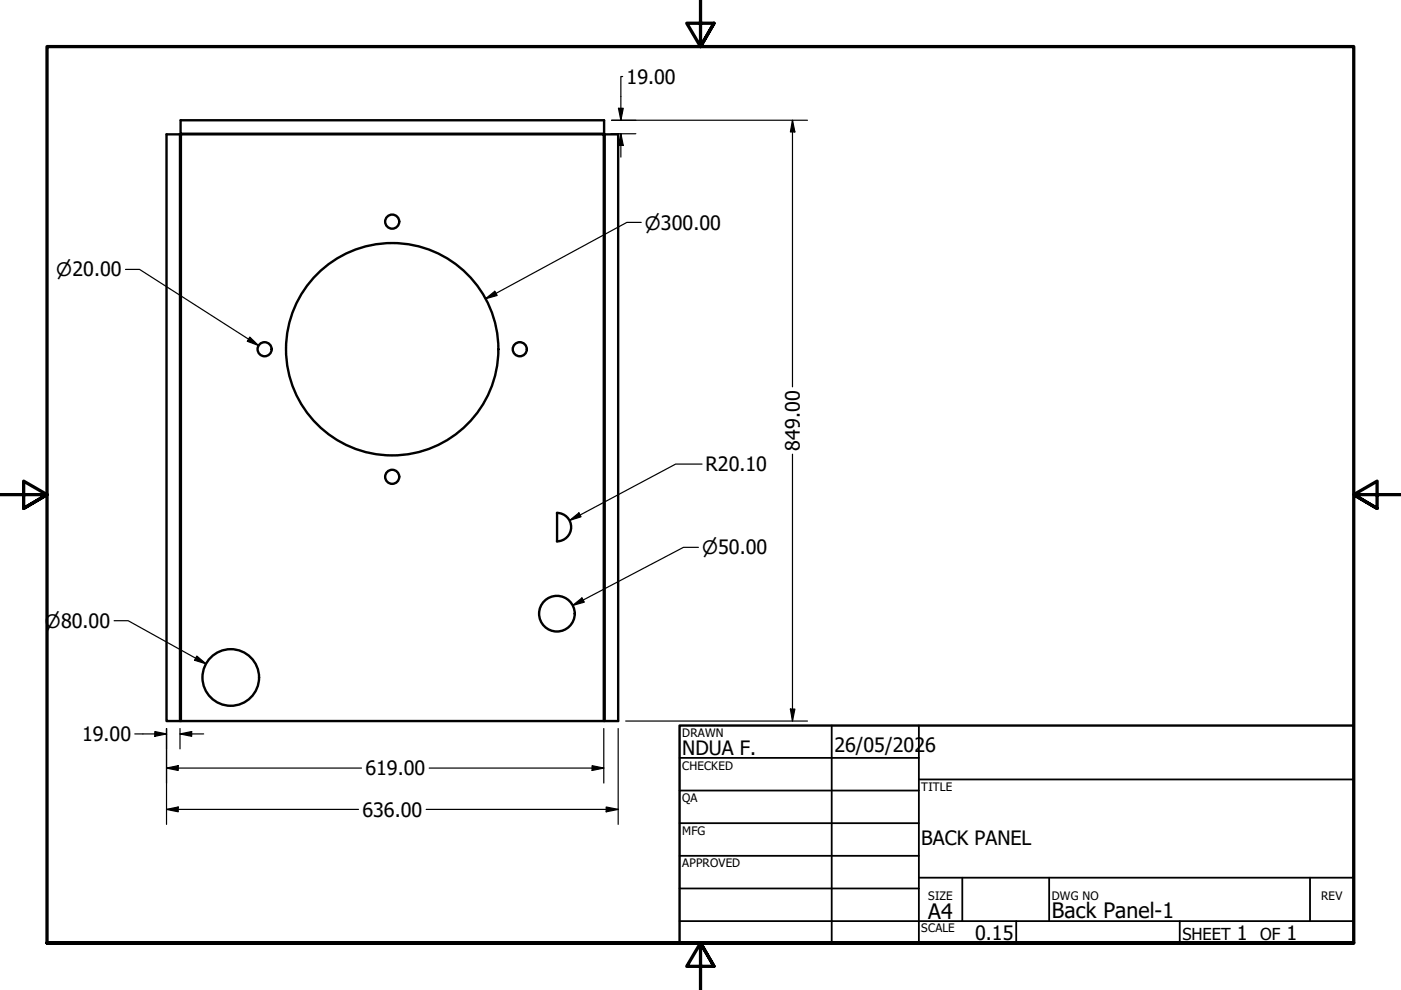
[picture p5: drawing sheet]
<svg xmlns="http://www.w3.org/2000/svg" width="297mm" height="210mm" viewBox="0 0 297 210" stroke-linecap="round" stroke-linejoin="round" font-family="sans-serif">
<!-- layer: Bend Extent (ANSI) -->
<path d="M38.2 28.5v124.4M38.4 28.4h89.6M128.2 28.5v124.4M38.4 152.9v-124.4h89.6v124.4" fill="none" stroke="#000" stroke-width=".51"/>
<!-- layer: Bend Centerline (ANSI) -->
<g fill="none" stroke="#000" stroke-width=".25">
<path d="M38.2 28.5v4.6M38.2 34.3v2.2M38.2 37.7v9.2M38.4 28.4h4.2M43.7 28.4h2.1M46.9 28.4h8.5M56.5 28.4h2.1M59.7 28.4h8.5M69.3 28.4h2.1M72.5 28.4h8.5M82.1 28.4h2.2M85.3 28.4h8.6"/>
<path d="M94.9 28.4h2.1M98.1 28.4h8.6M107.8 28.4h2.1M110.9 28.4h8.6M120.5 28.4h2.2M123.8 28.4h4.2M128.1 28.5v4.6M128.1 34.3v2.2M128.1 37.7v9.2M38.2 48v2.4M38.2 51.5v9.2M128.1 48v2.4"/>
<path d="M128.1 51.5v9.2M38.2 61.9v2.3M38.2 65.3v9.3M38.2 75.7v2.3M38.2 79.2v9.2M128.1 61.9v2.3M128.1 65.3v9.3M128.1 75.7v2.3M128.1 79.2v9.2M38.2 89.5v2.4M38.2 93v9.2M128.1 89.5v2.4"/>
<path d="M128.1 93v9.2M38.2 103.3v2.3M38.2 106.8v9.2M38.2 117.1v2.4M128.1 103.3v2.3M128.1 106.8v9.2M128.1 117.1v2.4M38.2 120.6v9.2M38.2 131v2.3M38.2 134.4v9.2M128.1 120.6v9.2M128.1 131v2.3"/>
<path d="M128.1 134.4v9.2M38.2 144.8v2.3M38.2 148.2v4.7M128.1 144.8v2.3M128.1 148.2v4.7"/>
</g>
<!-- layer: Visible (ANSI) -->
<g fill="none" stroke="#000" stroke-width=".51">
<path d="M35.3 28.5h3.1l-.1-3h89.8l-.1 3h3.1v124.4h-95.8zM118.1 108.7a3 3 0 0 1 3 3.1 3 3 0 0 1-3 3z"/>
<circle cx="83.2" cy="47" r="1.49"/>
<circle cx="56.1" cy="74" r="1.49"/>
<circle cx="83.2" cy="74" r="22.5"/>
<circle cx="110.2" cy="74" r="1.49"/>
<circle cx="83.2" cy="101.1" r="1.49"/>
<circle cx="118.1" cy="130.1" r="3.8"/>
<circle cx="48.9" cy="143.6" r="6"/>
</g>
<!-- layer: Border (ANSI) -->
<path d="M148.5 -.1v10l-2.9-5h5.8l-2.9 5 2.9-5M0 104.9h10l-5-2.9v5.8l5-2.9-5 2.9M297 104.9h-10l5-2.9v5.8l-5-2.9 5 2.9M10 199.9v-190h277v190h-277h277M151.4 204.9l-2.9-5 2.9 5h-5.8l2.9-5v10" fill="none" stroke="#000" stroke-width=".7"/>
<!-- layer: Title (ANSI) -->
<g fill="none" stroke="#000" stroke-width=".38">
<path d="M176.3 153.8v46.1M194.8 153.8v46.1M144.1 160.7h50.7M144.1 167.6h50.7M144.1 174.5h50.7M194.8 165.3h92.2M144.1 195.3h142.9M144.1 181.5h50.7M144.1 188.4h50.7M194.8 186.1h92.2M204 186.1v9.2M215.5 195.3v4.6"/>
<path d="M222.4 186.1v9.2M250.1 195.3v4.6M277.7 186.1v9.2"/>
</g>
<path d="M144.1 153.8h142.9v46.1h-142.9z" fill="none" stroke="#000" stroke-width=".51"/>
<!-- layer: Dimension (ANSI) -->
<g fill="none" stroke="#000" stroke-width=".25">
<path d="M132 16.2h-.4v9.3M129.6 28.4h5.2M129.7 25.5h41.5M131.1 23h1l-.5 2.5zM131.6 28.4l.5 2.4h-1zM131.6 28.4v4.9M168 25.5l.5 2.5h-.9zM168 25.5v56.5M26.6 57.1h3l25.2 16.2M136 47.2h-3.1l-30 16.1M53 71.5l1.8 1.8-2.3-.9zM102.9 63.3l2-1.5 .5 .8z"/>
<path d="M148.8 98.4h-5.5l-22.5 11.9M168 96.3v56.6M120.8 110.3l1.9-1.6 .5 .9zM148.1 116h-3.2l-23.5 12.4M24.2 131.6h3l16.5 9.2M41.7 139.1l2 1.7-2.4-.8zM121.4 128.4l2-1.6 .5 .9zM28.6 155.6h6.7M32.8 155.1l2.5 .5-2.5 .5zM35.3 154.5v20.3M38.2 155.6l2.4-.5v1zM38.2 155.6h5"/>
<path d="M38.2 154.5v4.3M128 154.5v11.5M131.1 154.5v20.3M132.7 152.9h38.5M167.6 150.3h.9l-.5 2.6zM35.3 171.6l2.5-.5v1zM35.3 162.8l2.5-.5v1.1zM35.3 171.6h40.7M35.3 162.8h41.3M90.4 171.6h40.7M91 162.8h37M125.5 162.3l2.5 .5-2.5 .6z"/>
<path d="M128.5 171.1l2.6 .5-2.6 .5z"/>
</g>
<g fill="#000">
<path d="M131.1 23h1l-.5 2.5zM131.6 28.4l.5 2.4h-1zM168 25.5l.5 2.5h-.9zM53 71.5l1.8 1.8-2.3-.9zM102.9 63.3l2-1.5 .5 .8zM120.8 110.3l1.9-1.6 .5 .9zM41.7 139.1l2 1.7-2.4-.8zM121.4 128.4l2-1.6 .5 .9zM32.8 155.1l2.5 .5-2.5 .5zM38.2 155.6l2.4-.5v1zM167.6 150.3h.9l-.5 2.6zM35.3 171.6l2.5-.5v1z"/>
<path d="M35.3 162.8l2.5-.5v1.1zM125.5 162.3l2.5 .5-2.5 .6zM128.5 171.1l2.6 .5-2.6 .5z"/>
</g>
<g font-size="4.5">
<text x="196.8" y="194.9">A4</text>
<text x="223" y="194.7">Back Panel-1</text>
</g>
<g font-size="4.2">
<text x="132.8" y="17.8">19.00</text>
<text x="169.5" y="95.5" transform="rotate(-90 169.5 95.5)">849.00</text>
<text x="149.6" y="99.9">R20.10</text>
<text x="17.4" y="157.1">19.00</text>
<text x="144.7" y="160.1">NDUA F.</text>
<text x="176.9" y="159.5">26/05/2026</text>
<text x="77.5" y="164.4">619.00</text>
<text x="76.8" y="173.1">636.00</text>
<text x="195.3" y="179.1">BACK PANEL</text>
<text x="206.8" y="199.3">0.15</text>
<text x="262.3" y="199.3">1</text>
<text x="272.7" y="199.3">1</text>
</g>
<g font-size="3.9">
<text x="136.7" y="48.7">⌀300.00</text>
<text x="11.9" y="58.6">⌀20.00</text>
<text x="148.8" y="117.5">⌀50.00</text>
<text x="9.5" y="133.1">⌀80.00</text>
</g>
<g font-size="3.5">
<text x="250.7" y="199.3">SHEET</text>
<text x="267.1" y="199.3">OF</text>
</g>
<g font-size="2.5">
<text x="144.7" y="156.2">DRAWN</text>
<text x="144.7" y="163.2">CHECKED</text>
<text x="195.3" y="167.6">TITLE</text>
<text x="144.7" y="170.1">QA</text>
<text x="144.7" y="176.9">MFG</text>
<text x="144.7" y="183.9">APPROVED</text>
<text x="196.8" y="190.9">SIZE</text>
<text x="223" y="190.9">DWG NO</text>
<text x="280.1" y="190.8">REV</text>
<text x="195.3" y="197.7">SCALE</text>
</g>
</svg>
